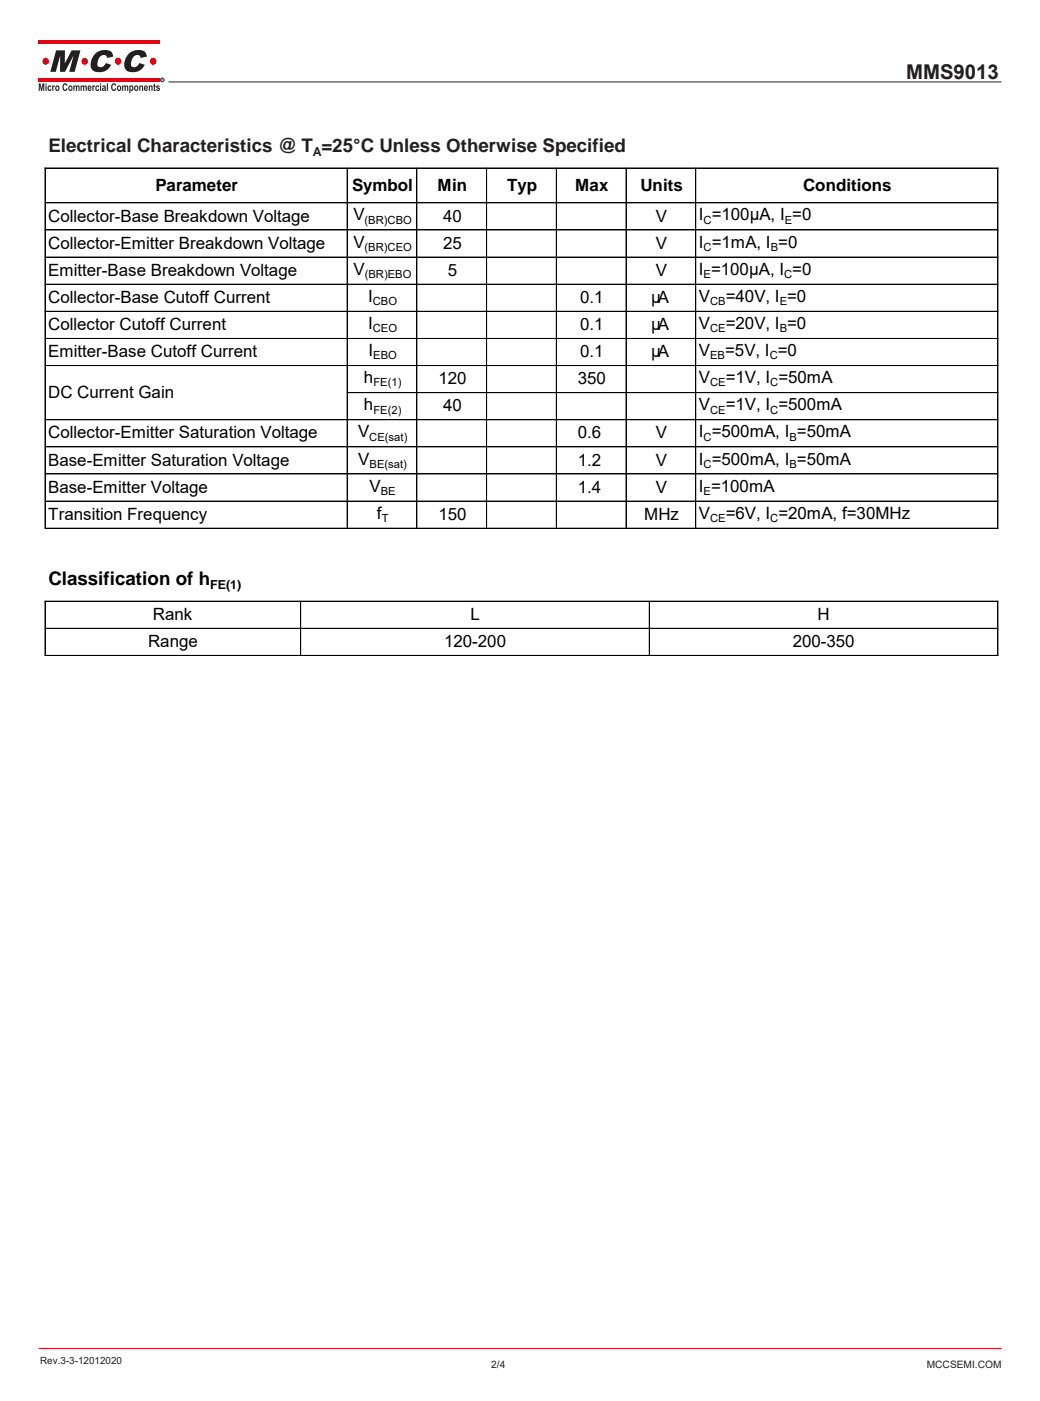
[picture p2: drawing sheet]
<svg xmlns="http://www.w3.org/2000/svg" width="216mm" height="291mm" viewBox="0 0 216 291" stroke-linecap="round" stroke-linejoin="round" font-family="sans-serif">
<g fill="#e30213">
<path d="M8 8.3h25.2v.8h-25.2z"/>
<path d="M8 16.2h25.2v.8h-25.2z"/>
</g>
<g fill="#231f20">
<path d="M8 17.3h.4l.2 1.1 .2-1.1h.4v1.6h-.2v-1.2l-.3 1.2h-.2l-.2-1.2v1.2h-.3zM9.5 17.3h.2v.3h-.2zM9.5 17.8h.2v1.1h-.2zM10 17.9l.4-.2 .3 .4h-.2l-.1-.1a.32 .32 0 0 0-.3 .3 .32 .32 0 0 0 .3 .3l.1-.2 .2 .1a.46 .46 0 0 1-.6 .3 .46 .46 0 0 1-.2-.7zM10.8 17.8h.3v.1l.1-.2 .2 .1-.1 .2-.2 .1v.8h-.3zM11.6 17.9a.51 .51 0 0 1 .8 .4 .51 .51 0 0 1-.8 .4l-.1-.4zM11.8 18.1v.5a.29 .29 0 0 0 .3-.3 .29 .29 0 0 0-.3-.2zM13.2 17.4l.5-.1 .3 .5h-.2l-.2-.2a.53 .53 0 0 0-.4 .5 .53 .53 0 0 0 .4 .5l.2-.3 .2 .1a.55 .55 0 0 1-.7 .5 .55 .55 0 0 1-.3-.8zM14.3 17.9a.51 .51 0 0 1 .8 .4 .51 .51 0 0 1-.8 .4l-.1-.4zM14.5 18.1v.5a.29 .29 0 0 0 .3-.3 .29 .29 0 0 0-.3-.2zM15.2 17.8h.3v.1l.2-.2a.27 .27 0 0 0 .3 .2 .27 .27 0 0 0 .2-.2l.3 .2v1h-.2l-.1-.9-.2 .1v.8h-.2l-.2-.9-.1 .1v.8h-.3zM16.7 17.8h.3v.1l.2-.2a.27 .27 0 0 0 .3 .2 .27 .27 0 0 0 .2-.2l.3 .2v1h-.2l-.1-.9-.2 .1v.8h-.2l-.2-.9-.1 .1v.8h-.3zM18.3 17.9a.44 .44 0 0 1 .6-.1 .44 .44 0 0 1 .1 .6h-.6l.1 .3 .5-.1a.42 .42 0 0 1-.5 .3 .42 .42 0 0 1-.3-.6zM18.5 18l-.1 .2h.4l-.1-.2zM19.2 17.8h.2v.1l.1-.2 .2 .1v.2l-.2 .1-.1 .8h-.2zM19.9 17.9l.5-.2 .2 .4h-.2l-.1-.1a.32 .32 0 0 0-.3 .3 .32 .32 0 0 0 .3 .3l.1-.2 .2 .1a.46 .46 0 0 1-.6 .3 .46 .46 0 0 1-.2-.7zM20.8 17.3h.2v.3h-.2zM20.8 17.8h.2v1.1h-.2zM21.3 17.8a.37 .37 0 0 1 .5-.1 .37 .37 0 0 1 .2 .5v.7l-.2-.1a.35 .35 0 0 1-.6-.2 .35 .35 0 0 1 .4-.4l.1-.2-.5 .1zM21.4 18.5a.2 .2 0 0 0 .4 0 .2 .2 0 0 0-.4 0zM22.2 17.3h.2v1.6h-.2zM23.4 17.4l.5-.1 .2 .5h-.2l-.2-.2a.53 .53 0 0 0-.4 .5 .53 .53 0 0 0 .4 .5l.2-.3 .2 .1a.55 .55 0 0 1-.7 .5 .55 .55 0 0 1-.3-.8zM24.4 17.9a.51 .51 0 0 1 .8 .4 .51 .51 0 0 1-.8 .4l-.1-.4zM24.6 18.1l.1 .5a.29 .29 0 0 0 .3-.3 .29 .29 0 0 0-.4-.2zM25.4 17.8h.2v.1l.2-.2a.27 .27 0 0 0 .3 .2 .27 .27 0 0 0 .3-.2l.2 .2v1h-.2l-.1-.9-.2 .1v.8h-.2l-.1-.9-.2 .1v.8h-.2zM26.9 17.8h.2v.1a.37 .37 0 0 1 .5-.1 .37 .37 0 0 1 .1 .5 .38 .38 0 0 1-.1 .5 .38 .38 0 0 1-.5-.1v.6h-.2zM27.2 18a.32 .32 0 0 0-.1 .4 .32 .32 0 0 0 .3 .2l.1-.4zM28 17.9a.51 .51 0 0 1 .7 .4 .51 .51 0 0 1-.7 .4l-.2-.4zM28.1 18.1l.1 .5a.29 .29 0 0 0 .3-.3 .29 .29 0 0 0-.4-.2zM28.9 17.8h.2v.1l.2-.1a.32 .32 0 0 1 .3 0 .32 .32 0 0 1 .1 .4v.7h-.2v-.8l-.1-.1-.2 .1v.8h-.3zM30 17.9a.44 .44 0 0 1 .6-.1 .44 .44 0 0 1 .1 .6h-.6l.1 .3 .5-.1a.42 .42 0 0 1-.5 .3 .42 .42 0 0 1-.3-.6zM30.2 18l-.1 .2h.4l-.1-.2zM30.9 17.8h.2v.1l.1-.1a.32 .32 0 0 1 .4 0 .32 .32 0 0 1 .1 .4v.7h-.2l-.1-.8-.1-.1-.2 .1v.8h-.2zM31.9 17.5l.3-.1v.4h.1v.2h-.1l.1 .9-.3-.1-.1-.8h-.1zM32.5 17.8l.5-.1 .2 .3-.4-.1-.1 .2a.43 .43 0 0 1 .5 .3 .43 .43 0 0 1-.4 .5l-.3-.1-.1-.2h.6l-.5-.4z"/>
<path d="M11.7 10.5h1.8v2.7l1.4-2.7h1.8l-1.2 4.4h-1.1l.9-3.4-1.8 3.4h-1v-3.4l-.9 3.4h-1.1zM19.7 11.2a2.69 2.69 0 0 1 3.5-.3l.3 .9-1.3 .2a.7 .7 0 0 0-.4-.6 .7 .7 0 0 0-.8 .2 1.98 1.98 0 0 0-.6 2.2 1.12 1.12 0 0 0 1.6-.7l1.1 .4a2.62 2.62 0 0 1-4 1 2.74 2.74 0 0 1 .6-3.3zM26.7 11.2a2.69 2.69 0 0 1 3.5-.3l.3 .9-1.3 .2a.7 .7 0 0 0-.5-.6 .7 .7 0 0 0-.7 .2 1.98 1.98 0 0 0-.6 2.2 1.12 1.12 0 0 0 1.6-.7l1.1 .4a2.62 2.62 0 0 1-4 1 2.74 2.74 0 0 1 .6-3.3z"/>
</g>
<g fill="#e30213">
<circle cx="31.8" cy="12.7" r=".7"/>
<circle cx="24.5" cy="12.7" r=".7"/>
<circle cx="17.6" cy="12.7" r=".7"/>
<circle cx="9.5" cy="12.7" r=".7"/>
</g>
<circle cx="33.7" cy="16.6" r=".38" fill="none" stroke="#231f20" stroke-width=".21"/>
<path d="M33.6 16.4h.2v.2l.1 .2-.2-.2-.1 .2zM33.6 16.4v.2l.2-.1z" fill="#231f20"/>
<path d="M35 17h173" fill="none" stroke="#231f20" stroke-width=".21"/>
<path d="M8 280.1h200" fill="none" stroke="#e30213" stroke-width=".21"/>
<g fill="none" stroke="#000" stroke-width=".21">
<path d="M72.1 34.9v74.8M86.6 34.9v74.8M101.1 34.9v74.8M115.5 34.9v74.8M130 34.9v74.8M144.5 34.9v74.8M207.3 34.9h-198v74.8h198v-74.8M9.4 42.1h197.9M9.4 47.8h197.9M9.4 53.4h197.9M9.4 59h197.9M9.4 64.7h197.9"/>
<path d="M9.4 70.3h197.9M9.4 75.9h197.9M9.4 87.2h197.9M9.4 92.8h197.9M9.4 98.4h197.9M72.1 81.6h135.2M9.4 104.1h197.9M9.3 124.8v11.4l198-.1v-11.2h-197.9M9.4 130.5h197.9M62.4 124.9v11.3M134.8 124.9v11.3"/>
</g>
<text font-size="4.2" fill="#231f20" x="188.2" y="16.4">MMS9013</text>
<text font-size="3.9" fill="#231f20" x="10" y="31.6">Electrical Characteristics @ T =25°C Unless Otherwise Specified</text>
<text font-size="3.9" x="10" y="121.5">Classification of h</text>
<g font-size="3.5">
<text x="32.3" y="39.6">Parameter</text>
<text x="73.1" y="39.6">Symbol</text>
<text x="90.9" y="39.6">Min</text>
<text x="105.3" y="39.6">Typ</text>
<text x="119.5" y="39.6">Max</text>
<text x="133" y="39.6">Units</text>
<text x="166.8" y="39.6">Conditions</text>
<text x="10" y="46">Collector-Base Breakdown Voltage</text>
<text x="73.4" y="45.8">V</text>
<text x="92" y="46">40</text>
<text x="136.2" y="46">V</text>
<text x="145.2" y="45.8">I =100µA, I =0</text>
<text x="10" y="51.6">Collector-Emitter Breakdown Voltage</text>
<text x="73.4" y="51.4">V</text>
<text x="92" y="51.6">25</text>
<text x="136.2" y="51.6">V</text>
<text x="145.2" y="51.4">I =1mA, I =0</text>
<text x="10" y="57.3">Emitter-Base Breakdown Voltage</text>
<text x="73.4" y="57.1">V</text>
<text x="93" y="57.3">5</text>
<text x="136.2" y="57.3">V</text>
<text x="145.2" y="57.1">I =100µA, I =0</text>
<text x="10" y="62.9">Collector-Base Cutoff Current</text>
<text x="76.4" y="62.7">I</text>
<text x="120.5" y="62.9">0.1</text>
<text x="135.2" y="62.9">µA</text>
<text x="145.2" y="62.7">V</text>
<text x="150.7" y="62.7">=40V, I =0</text>
<text x="10" y="68.5">Collector Cutoff Current</text>
<text x="76.4" y="68.3">I</text>
<text x="120.5" y="68.5">0.1</text>
<text x="135.2" y="68.5">µA</text>
<text x="145.2" y="68.3">V</text>
<text x="150.7" y="68.3">=20V, I =0</text>
<text x="10" y="74.2">Emitter-Base Cutoff Current</text>
<text x="76.5" y="74">I</text>
<text x="120.5" y="74.2">0.1</text>
<text x="135.2" y="74.2">µA</text>
<text x="145.2" y="74">V</text>
<text x="150.6" y="74">=5V, I =0</text>
<text x="10" y="82.6">DC Current Gain</text>
<text x="75.6" y="79.6">h</text>
<text x="91" y="79.8">120</text>
<text x="120" y="79.8">350</text>
<text x="145.2" y="79.6">V</text>
<text x="150.7" y="79.6">=1V, I =50mA</text>
<text x="75.6" y="85.2">h</text>
<text x="92" y="85.4">40</text>
<text x="145.2" y="85.2">V</text>
<text x="150.7" y="85.2">=1V, I =500mA</text>
<text x="10" y="91.1">Collector-Emitter Saturation Voltage</text>
<text x="74.4" y="90.9">V</text>
<text x="120" y="91.1">0.6</text>
<text x="136.2" y="91.1">V</text>
<text x="145.2" y="90.9">I =500mA, I =50mA</text>
<text x="10" y="96.7">Base-Emitter Saturation Voltage</text>
<text x="74.4" y="96.5">V</text>
<text x="120" y="96.7">1.2</text>
<text x="136.2" y="96.7">V</text>
<text x="145.2" y="96.5">I =500mA, I =50mA</text>
<text x="10" y="108">Transition Frequency</text>
<text x="10" y="102.3">Base-Emitter Voltage</text>
<text x="76.7" y="102.1">V</text>
<text x="78.3" y="107.7">f</text>
<text x="91" y="108">150</text>
<text x="120" y="102.3">1.4</text>
<text x="133.8" y="108">MHz</text>
<text x="136.2" y="102.3">V</text>
<text x="145.2" y="102.1">I =100mA</text>
<text x="145.2" y="107.7">V</text>
<text x="150.7" y="107.7">=6V, I =20mA, f=30MHz</text>
<text x="31.8" y="128.7">Rank</text>
<text x="97.7" y="128.7">L</text>
<text x="169.8" y="128.7">H</text>
<text x="30.7" y="134.4">Range</text>
<text x="92.2" y="134.4">120-200</text>
<text x="164.6" y="134.4">200-350</text>
</g>
<text font-size="2.6" fill="#231f20" x="65" y="32.3">A</text>
<text font-size="2.6" x="43.7" y="122.3">FE(1)</text>
<g font-size="2.3">
<text x="75.7" y="46.5">(BR)CBO</text>
<text x="146.1" y="46.5">C</text>
<text x="163" y="46.5">E</text>
<text x="75.7" y="52.1">(BR)CEO</text>
<text x="146.1" y="52.1">C</text>
<text x="160.1" y="52.1">B</text>
<text x="75.8" y="57.7">(BR)EBO</text>
<text x="146.1" y="57.7">E</text>
<text x="162.9" y="57.7">C</text>
<text x="77.4" y="63.4">CBO</text>
<text x="147.5" y="63.4">CB</text>
<text x="161.9" y="63.4">E</text>
<text x="77.4" y="69">CEO</text>
<text x="147.5" y="69">CE</text>
<text x="161.9" y="69">B</text>
<text x="77.5" y="74.6">EBO</text>
<text x="147.5" y="74.6">EB</text>
<text x="159.9" y="74.6">C</text>
<text x="77.5" y="80.3">FE(1)</text>
<text x="147.5" y="80.3">CE</text>
<text x="160" y="80.3">C</text>
<text x="77.5" y="85.9">FE(2)</text>
<text x="147.5" y="85.9">CE</text>
<text x="160" y="85.9">C</text>
<text x="76.7" y="91.5">CE(sat)</text>
<text x="146.1" y="91.5">C</text>
<text x="164" y="91.5">B</text>
<text x="76.7" y="97.2">BE(sat)</text>
<text x="146.1" y="97.2">C</text>
<text x="164" y="97.2">B</text>
<text x="79.1" y="102.8">BE</text>
<text x="146.1" y="102.8">E</text>
<text x="79.3" y="108.4">T</text>
<text x="147.5" y="108.4">CE</text>
<text x="160" y="108.4">C</text>
</g>
<g font-size="2.1" fill="#231f20">
<text x="8.3" y="283.3">Rev.3-3-12012020</text>
<text x="102" y="284.1">2/4</text>
<text x="192.5" y="284.1">MCCSEMI.COM</text>
</g>
</svg>
